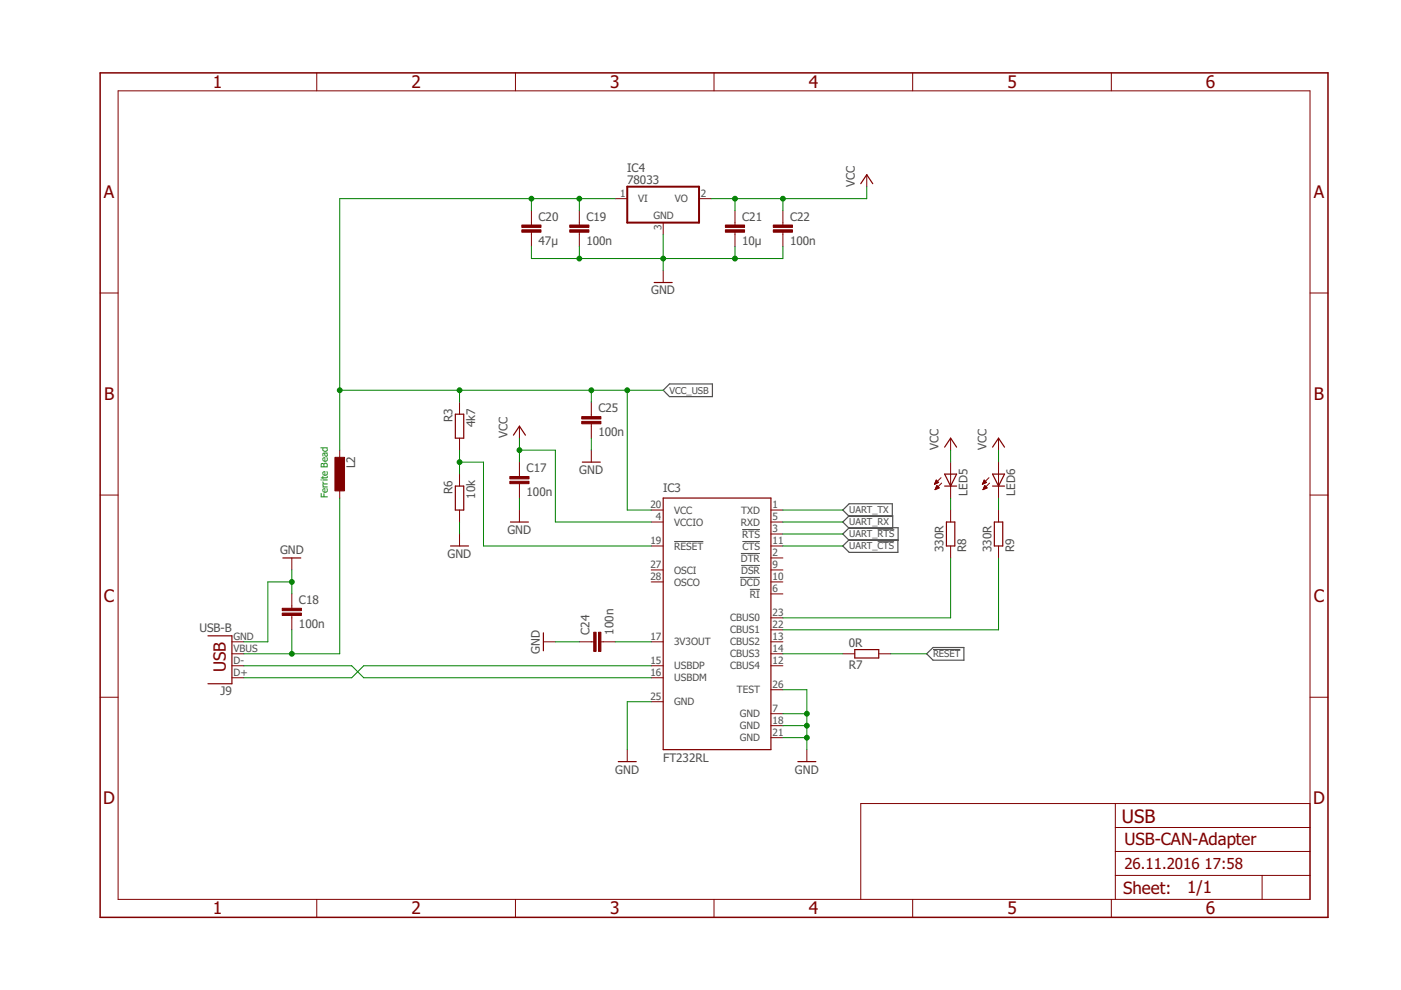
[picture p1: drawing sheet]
<svg xmlns="http://www.w3.org/2000/svg" width="297mm" height="210mm" viewBox="0 0 297 210" stroke-linecap="round" stroke-linejoin="round" font-family="sans-serif">
<path d="M142.9 114.8h6.2M157.1 117.3h4M157.1 119.9h4M157.4 112.3h3.7M157.4 114.8h3.7M186.1 112.3h3.5M186.1 114.9h3.5M156.9 122.4h4.2M159 125h2.1M197.8 137.7h5.8" fill="none" stroke="#505050" stroke-width=".21"/>
<path d="M141.9 81.4h9.1v2.7h-9.1l-1.3-1.4zM178.7 110.7l1.3-1.4h9.3v2.7h-9.3zM178.7 108.1l1.3-1.3h9.2v2.7h-9.2zM190.4 114.4h-10.4l-1.3 1.4 1.3 1.3h10.4v-5.2h-10.4l-1.3 1.3 1.3 1.4h10.4M196.5 138.6l1.3-1.3h6.6v2.7h-6.6z" fill="none" stroke="#505050" stroke-width=".25"/>
<g fill="none" stroke="#800000" stroke-width=".21">
<path d="M25 19.3h252.7v171.4h-252.7zM67.2 15.5v3.8M109.3 15.5v3.8M151.4 15.5v3.8M193.5 15.5v3.8M235.6 15.5v3.8M183.8 37v2.6M112.7 44.7v3M112.7 49.2v3.1M122.8 44.7v3M122.8 49.2v3.1M130.5 42.1h2.5"/>
<path d="M140.6 47.2v2.5M140.6 57.4v2.5M148.2 42.1h2.5M155.8 44.7v3M155.8 49.2v3.1M166 44.7v3M166 49.2v3.1M21.2 62.1h3.8M277.7 62.1h3.9M72 95.4v2.6M97.4 85.3v2.5M97.4 92.9v2.5"/>
<path d="M110.1 90.4v2.5M110.1 98v3M125.4 85.3v3M125.4 89.9v3M125.4 95.4v2.6M201.5 92.9v2.5M201.5 98v7.6M211.7 92.9v2.5M211.7 98v7.6M21.2 105h3.8M61.9 118.3v2.5M72 103.1v2.5"/>
<path d="M97.4 100.5v2.6M97.4 108.1v2.6M97.4 113.2v2.6M110.1 102.6v3M110.1 108.1v2.6M138.1 108.1h2.5M138.1 110.7h2.5M138.1 115.8h2.5M163.4 108.1h2.6M163.4 110.7h2.6M163.4 113.2h2.6M163.4 115.8h2.6"/>
<path d="M163.4 118.3h2.6M198.1 102.7h.1M198.2 102.6h.3M198.2 102.4h.5M198.3 102.3h.7M198.3 103.8h.1M198.3 103.6h.4M198.4 102.2h.5M198.4 102.1h.4M198.4 103.5h.6M198.4 101.9h.2M198.4 103.4h.7"/>
<path d="M198.5 101.8h.1M198.5 103.3h.5M198.5 103.1h.3M198.6 103h.1M198.6 102.9l.5 .5-.9 .4zM199 102.3l-.5-.5-.4 .9M199 102.3l-.9 .4M199.5 101.3l-1.4 1.4M199.6 102.4l-1.4 1.4M201.5 108.1v2.6M201.5 115.8v2.5M208.3 102.7h.1"/>
<path d="M208.3 102.6h.3M208.4 102.4h.5M208.4 102.3h.8M208.4 103.8h.2M208.5 102.2h.5M208.5 103.6h.4M208.6 102.1h.3M208.6 103.5h.6M208.6 101.9h.2M208.6 103.4h.6M208.7 101.8h.1M208.7 103.3h.4"/>
<path d="M208.7 103.1h.3M208.8 103h.1M208.8 102.9l.5 .5-.9 .4zM209.2 102.3l-.5-.5-.4 .9M209.2 102.3l-.9 .4M209.7 101.3l-1.4 1.4M209.8 102.4l-1.4 1.4M211.7 108.1v2.6M211.7 115.8v2.5M277.7 105h3.9M49.2 136.1h2.5M49.2 138.6h2.5"/>
<path d="M61.9 125.9v3.1M61.9 130.5v3M115.2 136.1h2.6M122.8 136.1h3.1M127.4 136.1h3.1M138.1 136.1h2.5M138.1 123.4h2.5M138.1 120.8h2.5M163.4 136.1h2.6M163.4 123.4h2.6M163.4 120.8h2.6M163.4 125.9h2.6"/>
<path d="M163.4 131h2.6M163.4 133.5h2.6M163.4 138.6h2.6M178.7 138.6h2.5M186.3 138.6h2.5M21.2 147.8h3.8M49.2 141.2h2.5M49.2 143.7h2.5M133 158.9v2.6M138.1 141.2h2.5M138.1 143.7h2.5M138.1 148.8h2.5"/>
<path d="M163.4 141.2h2.6M163.4 151.3h2.6M163.4 153.9h2.6M163.4 146.2h2.6M163.4 156.4h2.6M171.1 158.9v2.6M277.7 147.8h3.9M236.5 170.4v20.3M236.5 175.5h41.2M277.7 170.4h-95.2v20.3M67.2 190.7v3.8M109.3 190.7v3.8"/>
<path d="M151.4 190.7v3.8M193.5 190.7v3.8M235.6 190.7v3.8M236.5 185.6h41.2M236.5 180.5h41.2M267.6 185.6v5.1"/>
</g>
<path d="M21.2 15.5h260.4v179h-260.4z" fill="none" stroke="#800000" stroke-width=".32"/>
<g fill="none" stroke="#800000" stroke-width=".25">
<path d="M182.5 38.9l1.3-1.9 1.2 1.9M138.7 59.9h3.8M96.5 87.8h1.8v5.1h-1.8zM108.9 92.3l1.2-1.9 1.3 1.9M123.5 98h3.8M200.3 94.8l1.2-1.9 1.3 1.9M210.4 94.8l1.3-1.9 1.3 1.9M60 118.3h3.8M95.5 115.8h3.8M96.5 103.1h1.8v5h-1.8zM108.2 110.7h3.8M140.6 105.6h22.8v53.3h-22.8z"/>
<path d="M200.3 103.1h2.5M200.3 100.5h2.5l-1.3 2.6zM200.7 110.7h1.7v5.1h-1.7zM210.4 103.1h2.6M210.4 100.5h2.6l-1.3 2.6zM210.8 110.7h1.8v5.1h-1.8zM44.1 134.8h5.1v10.2h-5.1M115.2 134.2v3.8M181.2 137.7h5.1v1.8h-5.1zM131.1 161.5h3.8M169.2 161.5h3.8"/>
</g>
<g fill="#800000" stroke="#800000" stroke-width=".21">
<path d="M108.1 102h4.1v.6h-4.1z"/>
<path d="M108.1 101h4.1v.5h-4.1z"/>
<path d="M59.8 130h4.1v.5h-4.1z"/>
<path d="M59.8 129h4.1v.5h-4.1z"/>
<path d="M120.8 48.7h4.1v.5h-4.1z"/>
<path d="M120.8 47.7h4.1v.5h-4.1z"/>
<path d="M110.6 48.7h4.1v.5h-4.1z"/>
<path d="M110.6 47.7h4.1v.5h-4.1z"/>
<path d="M153.8 48.7h4.1v.5h-4.1z"/>
<path d="M153.8 47.7h4.1v.5h-4.1z"/>
<path d="M164 48.7h4v.5h-4z"/>
<path d="M164 47.7h4v.5h-4z"/>
<path d="M71 97h2v7.1h-2z"/>
<path d="M126.9 134h.5v4.1h-.5z"/>
<path d="M125.9 134h.5v4.1h-.5z"/>
<path d="M123.3 89.3h4.1v.6h-4.1z"/>
<path d="M123.3 88.3h4.1v.5h-4.1z"/>
</g>
<path d="M133 39.6h15.2v7.6h-15.2z" fill="none" stroke="#800000" stroke-width=".42"/>
<g fill="none" stroke="#008000" stroke-width=".21">
<path d="M183.8 39.6v2.5h-33.1M112.7 42.1v2.6M112.7 52.3v2.5h53.3v-2.5M122.8 42.1v2.6M122.8 52.3v2.5M130.5 42.1h-58.5v53.3M140.6 49.7v7.7M155.8 42.1v2.6M155.8 52.3v2.5M166 42.1v2.6M72 82.7h68.6M97.4 82.7v2.6"/>
<path d="M97.4 95.4v5.1M97.4 98h5.1v17.8h35.6M110.1 92.9v5.1M110.1 95.4h7.7v15.3h20.3M125.4 82.7v2.6M125.4 92.9v2.5M133 82.7v25.4h5.1M201.5 95.4v2.6M211.7 95.4v2.6M72 105.6v33h-20.3M97.4 110.7v2.5M110.1 105.6v2.5"/>
<path d="M166 110.7h12.7M166 108.1h12.7M166 115.8h12.7M166 113.2h12.7M201.5 105.6v2.5M201.5 118.3v12.7h-35.5M211.7 105.6v2.5M211.7 118.3v15.2h-45.7M61.9 123.4h-5.1v12.7h-5.1M61.9 120.8v5.1M61.9 133.5v5.1M117.8 136.1h5"/>
<path d="M130.5 136.1h7.6M166 138.6h12.7M188.8 138.6h7.7M51.7 141.2h22.9l2.5 2.5h61M138.1 148.8h-5.1v10.1M138.1 141.2h-61l-2.5 2.5h-22.9M166 151.3h5.1M166 146.2h5.1v12.7M166 153.9h5.1M166 156.4h5.1"/>
</g>
<g fill="#008000" stroke="#008000" stroke-width=".21">
<circle cx="61.9" cy="123.4" r=".51"/>
<circle cx="122.8" cy="54.8" r=".51"/>
<circle cx="155.8" cy="54.8" r=".51"/>
<circle cx="140.6" cy="54.8" r=".51"/>
<circle cx="171.1" cy="153.9" r=".51"/>
<circle cx="171.1" cy="156.4" r=".51"/>
<circle cx="171.1" cy="151.3" r=".51"/>
<circle cx="155.8" cy="42.1" r=".51"/>
<circle cx="166" cy="42.1" r=".51"/>
<circle cx="110.1" cy="95.4" r=".51"/>
<circle cx="122.8" cy="42.1" r=".51"/>
<circle cx="112.7" cy="42.1" r=".51"/>
<circle cx="72" cy="82.7" r=".51"/>
<circle cx="97.4" cy="82.7" r=".51"/>
<circle cx="125.4" cy="82.7" r=".51"/>
<circle cx="133" cy="82.7" r=".51"/>
<circle cx="97.4" cy="98" r=".51"/>
<circle cx="61.9" cy="138.6" r=".51"/>
</g>
<text font-size="3.9" fill="#800000" x="237.9" y="174.4">USB</text>
<g font-size="3.7" fill="#800000">
<text x="45.1" y="18.6">1</text>
<text x="87.2" y="18.6">2</text>
<text x="129.3" y="18.6">3</text>
<text x="171.5" y="18.6">4</text>
<text x="213.6" y="18.6">5</text>
<text x="255.7" y="18.6">6</text>
<text x="22" y="42">A</text>
<text x="278.6" y="42">A</text>
<text x="22.1" y="84.8">B</text>
<text x="278.6" y="84.8">B</text>
<text x="22" y="127.7">C</text>
<text x="278.6" y="127.7">C</text>
<text x="21.9" y="170.6">D</text>
<text x="278.4" y="170.6">D</text>
<text x="45.1" y="193.9">1</text>
<text x="87.2" y="193.9">2</text>
<text x="129.3" y="193.9">3</text>
<text x="171.5" y="193.9">4</text>
<text x="213.6" y="193.9">5</text>
<text x="255.7" y="193.9">6</text>
</g>
<g font-size="3.6" fill="#800000">
<text x="47.9" y="142.5" transform="rotate(-90 47.9 142.5)">USB</text>
<text x="238.4" y="179.3">USB-CAN-Adapter</text>
<text x="238.1" y="189.5">Sheet:</text>
<text x="251.7" y="189.4">1/1</text>
</g>
<g font-size="3.2" fill="#800000">
<text x="238.4" y="184.3">26.11.2016</text>
<text x="255.4" y="184.3">17:58</text>
</g>
<g font-size="2.5" fill="#505050">
<text x="133" y="38.9">78033</text>
<text x="133" y="36.4">IC4</text>
<text x="181.2" y="39.6" transform="rotate(-90 181.2 39.6)">VCC</text>
<text x="114.2" y="46.8">C20</text>
<text x="124.3" y="46.8">C19</text>
<text x="157.4" y="46.8">C21</text>
<text x="167.5" y="46.8">C22</text>
<text x="114.2" y="51.9">47µ</text>
<text x="124.3" y="51.9">100n</text>
<text x="157.4" y="51.9">10µ</text>
<text x="167.5" y="51.9">100n</text>
<text x="138.1" y="62.4">GND</text>
<text x="95.9" y="89.5" transform="rotate(-90 95.9 89.5)">R3</text>
<text x="126.9" y="87.4">C25</text>
<text x="100.7" y="90.5" transform="rotate(-90 100.7 90.5)">4k7</text>
<text x="107.6" y="92.9" transform="rotate(-90 107.6 92.9)">VCC</text>
<text x="126.9" y="92.5">100n</text>
<text x="199" y="95.4" transform="rotate(-90 199 95.4)">VCC</text>
<text x="209.2" y="95.4" transform="rotate(-90 209.2 95.4)">VCC</text>
<text x="75.3" y="99.3" transform="rotate(-90 75.3 99.3)">L2</text>
<text x="111.6" y="100.1">C17</text>
<text x="122.8" y="100.5">GND</text>
<text x="95.9" y="104.7" transform="rotate(-90 95.9 104.7)">R6</text>
<text x="100.7" y="105.8" transform="rotate(-90 100.7 105.8)">10k</text>
<text x="111.6" y="105.2">100n</text>
<text x="140.6" y="104.3">IC3</text>
<text x="205.1" y="105.1" transform="rotate(-90 205.1 105.1)">LED5</text>
<text x="215.3" y="105.1" transform="rotate(-90 215.3 105.1)">LED6</text>
<text x="107.6" y="113.2">GND</text>
<text x="59.4" y="117.5">GND</text>
<text x="94.9" y="118.3">GND</text>
<text x="200" y="117" transform="rotate(-90 200 117)">330R</text>
<text x="204.8" y="117" transform="rotate(-90 204.8 117)">R8</text>
<text x="210.2" y="117" transform="rotate(-90 210.2 117)">330R</text>
<text x="215" y="117" transform="rotate(-90 215 117)">R9</text>
<text x="63.4" y="128.1">C18</text>
<text x="42.3" y="134.1">USB-B</text>
<text x="63.4" y="133.2">100n</text>
<text x="125" y="134.6" transform="rotate(-90 125 134.6)">C24</text>
<text x="130.1" y="134.6" transform="rotate(-90 130.1 134.6)">100n</text>
<text x="180" y="137.1">0R</text>
<text x="114.4" y="138.6" transform="rotate(-90 114.4 138.6)">GND</text>
<text x="180" y="141.9">R7</text>
<text x="46.8" y="147.4">J9</text>
<text x="140.6" y="161.5">FT232RL</text>
<text x="130.4" y="164">GND</text>
<text x="168.5" y="164">GND</text>
</g>
<g font-size="2.1" fill="#505050">
<text x="131.5" y="41.8">1</text>
<text x="148.6" y="41.8">2</text>
<text x="135.3" y="42.9">VI</text>
<text x="138.6" y="46.4">GND</text>
<text x="143.1" y="42.9">VO</text>
<text x="140.2" y="48.7" transform="rotate(-90 140.2 48.7)">3</text>
<text x="137.9" y="107.8">20</text>
<text x="163.8" y="107.8">1</text>
<text x="139.1" y="110.3">4</text>
<text x="142.9" y="108.9">VCC</text>
<text x="142.9" y="111.4">VCCIO</text>
<text x="157.1" y="111.4">RXD</text>
<text x="157.2" y="108.9">TXD</text>
<text x="157.4" y="114">RTS</text>
<text x="163.8" y="110.3">5</text>
<text x="163.8" y="112.9">3</text>
<text x="137.9" y="115.4">19</text>
<text x="142.9" y="116.5">RESET</text>
<text x="157.1" y="119.1">DTR</text>
<text x="157.4" y="116.5">CTS</text>
<text x="163.8" y="115.4">11</text>
<text x="163.8" y="118">2</text>
<text x="137.9" y="123">28</text>
<text x="137.9" y="120.5">27</text>
<text x="142.9" y="124.1">OSCO</text>
<text x="142.9" y="121.6">OSCI</text>
<text x="156.9" y="124.1">DCD</text>
<text x="157.1" y="121.6">DSR</text>
<text x="163.8" y="120.5">9</text>
<text x="163.8" y="123">10</text>
<text x="163.8" y="125.6">6</text>
<text x="154.8" y="131.8">CBUS0</text>
<text x="159" y="126.7">RI</text>
<text x="163.8" y="130.6">23</text>
<text x="49.5" y="135.7">GND</text>
<text x="137.9" y="135.7">17</text>
<text x="142.9" y="136.8">3V3OUT</text>
<text x="154.8" y="134.3">CBUS1</text>
<text x="154.8" y="136.8">CBUS2</text>
<text x="163.8" y="133.2">22</text>
<text x="163.8" y="135.7">13</text>
<text x="49.5" y="143.3">D+</text>
<text x="49.5" y="140.8">D-</text>
<text x="49.5" y="138.3">VBUS</text>
<text x="137.9" y="140.8">15</text>
<text x="137.9" y="143.3">16</text>
<text x="142.9" y="141.9">USBDP</text>
<text x="154.8" y="139.4">CBUS3</text>
<text x="154.8" y="141.9">CBUS4</text>
<text x="163.8" y="138.3">14</text>
<text x="163.8" y="140.8">12</text>
<text x="137.9" y="148.4">25</text>
<text x="142.9" y="144.5">USBDM</text>
<text x="142.9" y="149.5">GND</text>
<text x="156.2" y="147">TEST</text>
<text x="163.8" y="145.9">26</text>
<text x="156.8" y="152.1">GND</text>
<text x="156.8" y="154.6">GND</text>
<text x="163.8" y="151">7</text>
<text x="163.8" y="153.5">18</text>
<text x="156.8" y="157.2">GND</text>
<text x="163.8" y="156">21</text>
</g>
<g font-size="2" fill="#505050">
<text x="141.9" y="83.5">VCC_USB</text>
<text x="180" y="111.4">UART_RX</text>
<text x="180" y="113.9">UART_RTS</text>
<text x="180" y="108.9">UART_TX</text>
<text x="180" y="116.5">UART_CTS</text>
<text x="197.8" y="139.3">RESET</text>
</g>
<text font-size="2" fill="#008000" x="69.5" y="105.6" transform="rotate(-90 69.5 105.6)">Ferrite Bead</text>
</svg>
